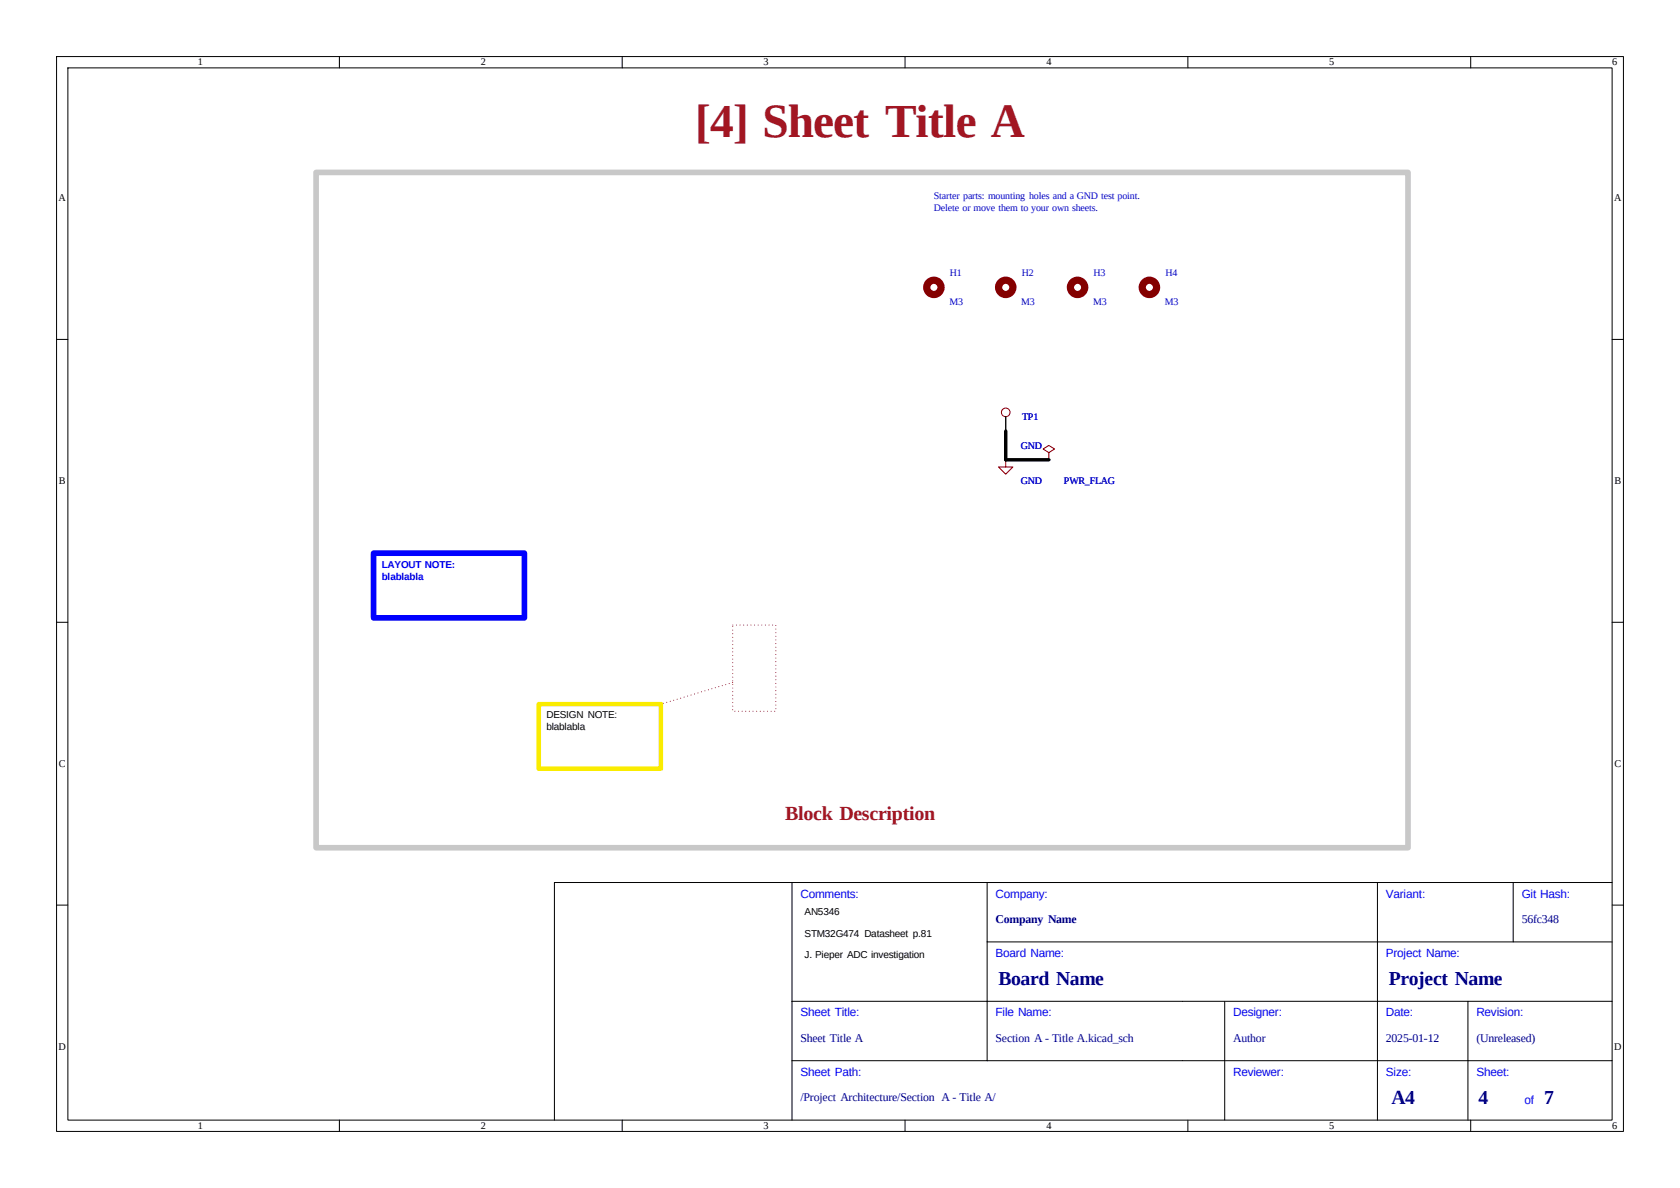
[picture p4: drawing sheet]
<svg xmlns="http://www.w3.org/2000/svg" width="297mm" height="210mm" viewBox="0 0 297 210" stroke-linecap="round" stroke-linejoin="round" font-family="sans-serif">
<g fill="none" stroke="#000" stroke-width=".18">
<path d="M10 10h277v190h-277zM12 12h273v186h-273zM60 10v2M110 10v2M160 10v2M210 10v2M260 10v2M10 60h2M177.8 73.7v2.5M285 60h2M177.8 81.3h.1M185.4 81.3h.1"/>
<path d="M10 110h2M285 110h2M140 156v42M174.5 156v31.5M243.5 156v42M267.5 156v10.5M285 156h-187v42M10 160h2M140 177h145M174.5 166.5h110.5M216.5 177v21M259.5 177v21"/>
<path d="M285 160h2M60 198v2M110 198v2M140 187.5h145M160 198v2M210 198v2M260 198v2"/>
</g>
<g fill="none" stroke="#840000" stroke-width=".18">
<path d="M177.8 81.3v1.3h1.3l-1.3 1.2-1.3-1.2h1.3M185.4 80l1-.6-1-.7-1 .7 1 .6v1.3"/>
<circle cx="177.8" cy="72.9" r=".76"/>
</g>
<g fill="none" stroke="#840000" stroke-width="1.3">
<circle cx="165.1" cy="50.8" r="1.27"/>
<circle cx="177.8" cy="50.8" r="1.27"/>
<circle cx="190.5" cy="50.8" r="1.27"/>
<circle cx="203.2" cy="50.8" r="1.27"/>
</g>
<path d="M129.5 110.5h7.7v15.2h-7.7zM129.5 120.7l-12.7 3.8" fill="none" stroke="#f00" stroke-width=".18" stroke-dasharray="0 .6"/>
<path d="M177.8 76.2v5.1h7.6" fill="none" stroke="#000" stroke-width=".61"/>
<path d="M95.2 124.5h21.6v11.4h-21.6z" fill="none" stroke="#faec00" stroke-width=".8"/>
<path d="M66 97.8h26.7v11.4h-26.7z" fill="none" stroke="#00f" stroke-width="1"/>
<path d="M55.9 30.5h193v119.4h-193z" fill="none" stroke="#c8c8c8" stroke-width="1"/>
<text font-size="8.4" fill="#a21622" x="122.9" y="24.2">[4] Sheet Title A</text>
<text font-size="3.5" fill="#a21622" x="138.8" y="145">Block Description</text>
<g font-size="3.5" fill="#00007f">
<text x="176.5" y="174.1">Board Name</text>
<text x="245.5" y="174.1">Project Name</text>
<text x="246" y="195.1">A4</text>
<text x="261.4" y="195.1">4</text>
<text x="273" y="195.1">7</text>
</g>
<g font-size="2.1" fill="#00f">
<text x="141.5" y="158.7">Comments:</text>
<text x="176" y="158.7">Company:</text>
<text x="245" y="158.7">Variant:</text>
<text x="269" y="158.7">Git Hash:</text>
<text x="176" y="169.2">Board Name:</text>
<text x="245" y="169.2">Project Name:</text>
<text x="141.5" y="179.7">Sheet Title:</text>
<text x="176" y="179.7">File Name:</text>
<text x="218" y="179.7">Designer:</text>
<text x="245" y="179.7">Date:</text>
<text x="261" y="179.7">Revision:</text>
<text x="141.5" y="190.2">Sheet Path:</text>
<text x="218" y="190.2">Reviewer:</text>
<text x="245" y="190.2">Size:</text>
<text x="261" y="190.2">Sheet:</text>
<text x="269.5" y="195.2">of</text>
</g>
<g font-size="2.1" fill="#00007f">
<text x="176" y="163.2">Company Name</text>
<text x="269" y="163.2">56fc348</text>
<text x="141.5" y="184.2">Sheet Title A</text>
<text x="176" y="184.2">Section A - Title A.kicad_sch</text>
<text x="218" y="184.2">Author</text>
<text x="245" y="184.2">2025-01-12</text>
<text x="261" y="184.2">(Unreleased)</text>
<text x="141.5" y="194.7">/Project Architecture/Section A - Title A/</text>
</g>
<g font-size="1.8">
<text x="35" y="11.6">1</text>
<text x="85" y="11.6">2</text>
<text x="135" y="11.6">3</text>
<text x="185" y="11.6">4</text>
<text x="235" y="11.6">5</text>
<text x="285" y="11.6">6</text>
<text x="10.3" y="35.6">A</text>
<text x="285.3" y="35.6">A</text>
<text x="10.4" y="85.6">B</text>
<text x="285.4" y="85.6">B</text>
<text x="96.6" y="126.9">DESIGN NOTE:</text>
<text x="96.6" y="129.1">blablabla</text>
<text x="10.4" y="135.6">C</text>
<text x="285.4" y="135.6">C</text>
<text x="142.2" y="161.8">AN5346</text>
<text x="142.2" y="165.6">STM32G474 Datasheet p.81</text>
<text x="142.2" y="169.4">J. Pieper ADC investigation</text>
<text x="10.3" y="185.6">D</text>
<text x="285.3" y="185.6">D</text>
<text x="35" y="199.6">1</text>
<text x="85" y="199.6">2</text>
<text x="135" y="199.6">3</text>
<text x="185" y="199.6">4</text>
<text x="235" y="199.6">5</text>
<text x="285" y="199.6">6</text>
</g>
<g font-size="1.8" fill="#0000c2">
<text x="165.1" y="35.2">Starter parts: mounting holes and a GND test point.</text>
<text x="165.1" y="37.4">Delete or move them to your own sheets.</text>
<text x="167.8" y="53.9">M3</text>
<text x="167.9" y="48.8">H1</text>
<text x="180.5" y="53.9">M3</text>
<text x="180.6" y="48.8">H2</text>
<text x="193.2" y="53.9">M3</text>
<text x="193.3" y="48.8">H3</text>
<text x="205.9" y="53.9">M3</text>
<text x="206" y="48.8">H4</text>
<text x="180.7" y="74.2">TP1</text>
<text x="180.5" y="79.3">GND</text>
<text x="180.5" y="85.6">GND</text>
<text x="188.1" y="85.6">PWR_FLAG</text>
</g>
<g font-size="1.8" fill="#00f">
<text x="67.5" y="100.4">LAYOUT NOTE:</text>
<text x="67.5" y="102.5">blablabla</text>
</g>
</svg>
